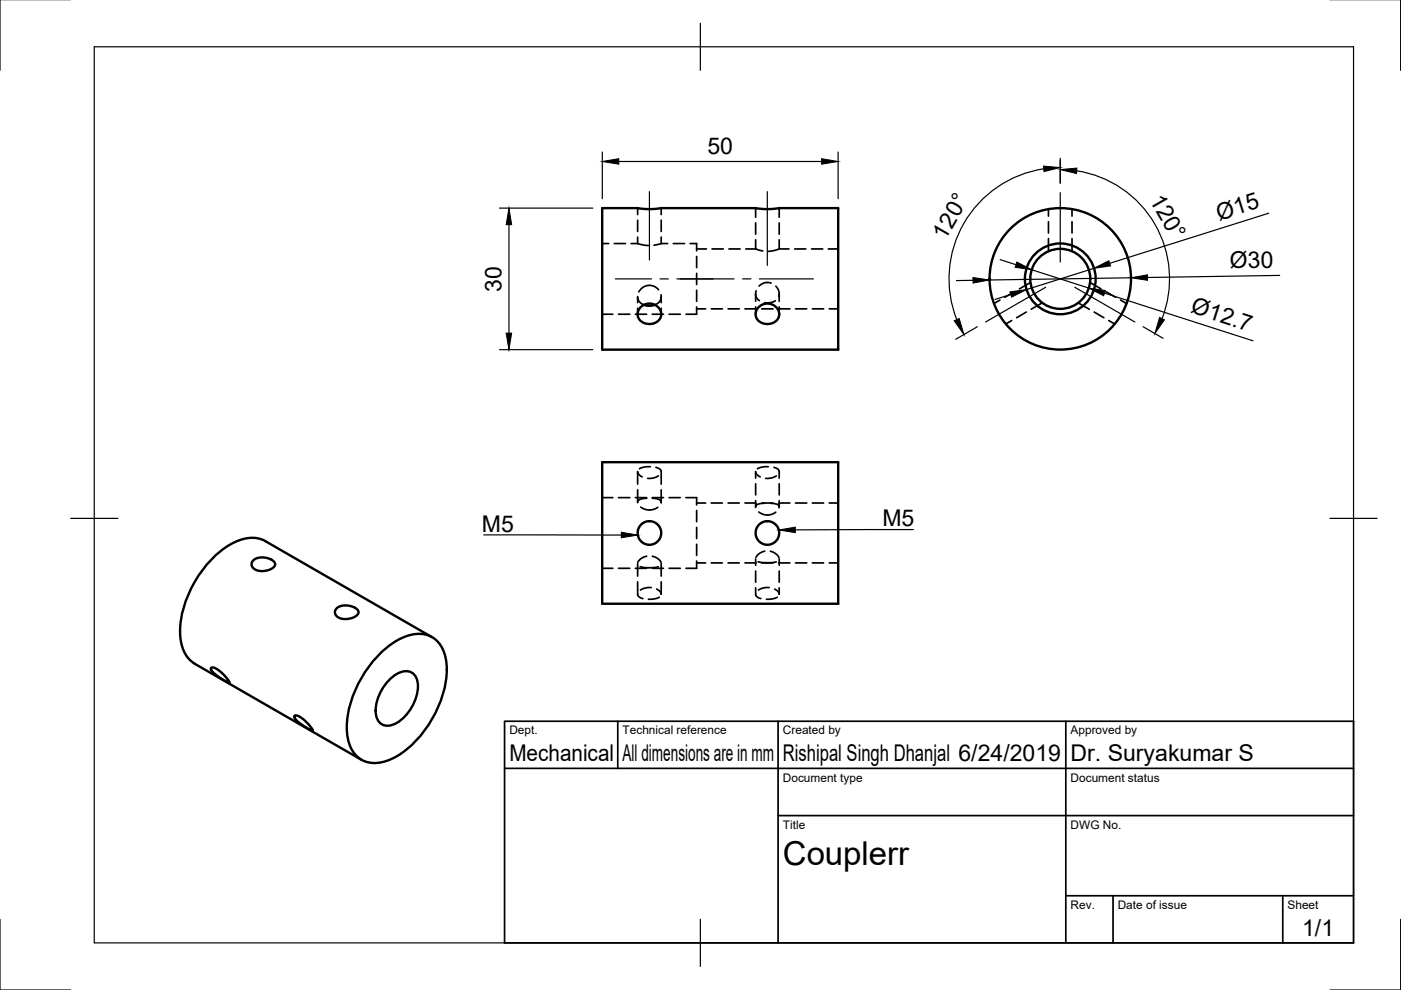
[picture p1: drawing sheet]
<svg xmlns="http://www.w3.org/2000/svg" width="297mm" height="210mm" viewBox="0 0 297 210" stroke-linecap="round" stroke-linejoin="round" font-family="sans-serif">
<!-- layer: Visible -->
<g fill="none" stroke="#000" stroke-width=".51">
<path d="M127.7 44.1h7.5l2 .2 2.9-.2h20.2l1.9 .2 3-.2h12.5v30h-50zM135.8 65.1a2.46 2.46 0 0 1 3-.5 2.46 2.46 0 0 1 1.2 2.7 2.67 2.67 0 0 1-2.5 1.4 2.67 2.67 0 0 1-2.3-1.8 2.17 2.17 0 0 1 .6-1.8zM136.5 64.6l.8 .2 1.6-.2M160.8 65.1a2.45 2.45 0 0 1 3.1-.5 2.45 2.45 0 0 1 1.1 2.9 2.66 2.66 0 0 1-2.6 1.2 2.66 2.66 0 0 1-2.2-1.9 2.23 2.23 0 0 1 .6-1.7zM127.7 98h50v30h-50zM53.6 118.9l.7-.5 .9-.2 1.4 .1 1.1 .5a.96 .96 0 0 1 .6 1 .96 .96 0 0 1-.8 .8l-.8 .3-1.5 .2a1.56 1.56 0 0 1-1.8-1.9zM56.3 114.7l35.3 20.4M56.3 114.7a6.9 6.9 0 0 0-6.4 .2 22.9 22.9 0 0 0-11.5 16.1 11.1 11.1 0 0 0 1.4 8.4l1.5 1.3 35.3 20.4M71.4 129l.8-.5 .7-.1 1.3 .1 1.2 .5a.94 .94 0 0 1 .6 1 .94 .94 0 0 1-.8 .8l-.8 .3-1.5 .1a1.56 1.56 0 0 1-1.8-1.9zM80.8 138.4a11.5 11.5 0 0 1 9-3.9 6.2 6.2 0 0 1 4.9 6.1 22.8 22.8 0 0 1-7.2 17.2 11.5 11.5 0 0 1-9.1 3.9 6.2 6.2 0 0 1-4.8-6.1 22.8 22.8 0 0 1 7.2-17.2zM44.7 141.6h.8l1.3 .9 1.2 1.2 .7 1-1.3-.5-1.8-1.2-.8-.9zM62.4 151.8l.5-.1 .9 .4 1.3 1.1 1 1.3a.26 .26 0 0 1 .3 .2 .26 .26 0 0 1-.3 .3 .26 .26 0 0 1-.2-.2l-2.8-1.8-.6-.7z"/>
<path d="M82.7 144a4.4 4.4 0 0 1 4.3-1.5 3.4 3.4 0 0 1 1.6 3.9 9.6 9.6 0 0 1-5.3 7.3 2.51 2.51 0 0 1-3.6-2.1 9.4 9.4 0 0 1 3-7.6z"/>
<circle cx="224.8" cy="59.1" r="6.4"/>
<circle cx="224.8" cy="59.1" r="7.5"/>
<circle cx="224.8" cy="59.1" r="15"/>
<circle cx="137.7" cy="113" r="2.5"/>
<circle cx="162.7" cy="113" r="2.5"/>
</g>
<!-- layer: Hidden -->
<g fill="none" stroke="#000" stroke-width=".36">
<path d="M127.7 51.6h1.4M130.2 51.6h2.4M133.8 51.6h1.4M135.2 51.6l2.3 .5M135.2 44.1v1.4M135.2 46.7v2.4M135.2 50.3v1.3M140.2 51.6l-1.5 .4M140.2 44.1v1.4M140.2 46.7v2.4M140.2 50.3v1.3M140.2 51.6h1.4"/>
<path d="M142.7 51.6h2.4M146.3 51.6h1.4v1.6M147.7 54.4v2.3M147.7 57.9v2.4M147.7 52.8h2.1M151 52.8h2.4M154.5 52.8h2.4M158.1 52.8h2.1M160.2 52.8l1.5 .4M160.2 44.1v2M160.2 47.3v2.3M160.2 50.8v2"/>
<path d="M165.2 52.8l-2.3 .5M165.2 44.1v2M165.2 47.3v2.3M165.2 50.8v2M165.2 52.8h2.1M168.5 52.8h2.4M172.1 52.8h2.3M175.6 52.8h2.1M218.5 59.9l-2.4 1.3M222.3 44.3v1.5M222.3 47v2.4M222.3 50.6v2.7"/>
<path d="M227.3 44.3v1.5M227.3 47v2.4M227.3 50.6v2.7M231.1 59.9l2.3 1.3M127.7 66.6h2.2M131.1 66.6h2.4M134.7 66.6h2.4M135.2 63l.4 1 .9 .6M135.2 62.9v1.3M135.2 65.4v1.2M138.3 66.6h2.4M139.6 61.4l-.9-.7-1.2-.2-1.1 .4-1 1"/>
<path d="M140.1 62.5l.1 .6-.3 .7-.4 .5-.6 .3M140.2 62.9v1.3M140.2 65.4v1.2M141.9 66.6h2.3M147.7 61.5v2.4M147.7 65.1v1.5h-2.3M147.7 65.5h1.9M150.8 65.5h2.4M154.4 65.5h2.3M157.9 65.5h2.4M160.2 62.3v1.6M160.2 65.1v1.5"/>
<path d="M160.3 61.7a1.74 1.74 0 0 0 .7 2M161.5 65.5h2.4M163.5 60l-.9-.1a2.4 2.4 0 0 0-1.7 .8M164.4 63.8l-1.2 .4h-1.1M164.5 60.7l.2 .2a2.06 2.06 0 0 1 .4 2M165.1 65.5h2.4M165.2 62.3v1.6M165.2 65.1v1.5M168.7 65.5h2.3M172.2 65.5h2.4M175.8 65.5h1.9M212 63.6l-1.3 .8"/>
<path d="M214.5 68l-1.3 .7M215.1 61.8l-2.1 1.2M217.6 66.2l-2.1 1.2M221 64.2l-2.4 1.4M228.6 64.2l2.3 1.4M232 66.2l2 1.2M234.5 61.8l2 1.2M235.1 68l1.2 .7M237.6 63.6l1.2 .8M137.9 98.9l-1.3 .1-1 .4M139.1 99.1l.2 .1a.99 .99 0 0 1 .9 .8v2.7M162.9 98.9l-1.2 .1-1.1 .4"/>
<path d="M164.1 99.1l.2 .1a.99 .99 0 0 1 .9 .8v1.4M127.7 105.5h2.2M131.1 105.5h2.4M134.7 105.5h2.4M135.2 103.9v2.6M135.2 119.5v2.6M135.8 107.5l.8 .4a3.1 3.1 0 0 0 2.9-.3M136.2 101.1l-.8-.5-.2-.6v2.7M137.1 105.6l-1.3 .2a.74 .74 0 0 0-.6 .8M137.1 117.9l-1.3 .6-.6 .7M138.3 105.5h2.4M138.3 105.6l1.2 .2a.72 .72 0 0 1 .7 .8"/>
<path d="M138.3 117.9l1.2 .6 .6 .8M139.6 100.9l-1 .4-1.3 .1M140.2 103.9v2.6M140.2 119.5v2.6M141.9 105.5h2.3M145.4 105.5h2.3v1.6M147.7 108.2v2.4M147.7 111.8v2.4M147.7 115.4v2.4M147.7 118.9v1.6h-2.3M147.7 106.7h1.9M147.7 119.4h1.9"/>
<path d="M150.8 106.7h2.4M150.8 119.4h2.4M154.4 106.7h2.3M154.4 119.4h2.3M157.9 106.7h2.4M157.9 119.4h2.4M160.2 102.6v2.3M160.2 106.1v1.4M160.2 118.5v1.4M160.7 119.1l1.4 .2 2.5-.2M160.9 108.6l.7 .4 .9 .2 .9-.1 1.1-.5M161.2 101.1l-.8-.5-.2-.6v1.4"/>
<path d="M161.5 106.7h2.4M161.5 119.4h2.4M162.1 106.7l-1.1 .1a.75 .75 0 0 0-.8 .8M162.1 116.9l-1.1 .4-.7 .9M163.3 116.9l1 .4 .5 .4 .4 .6M163.3 106.7l1.1 .1a.73 .73 0 0 1 .8 .9M164.6 100.9l-.9 .4-1.4 .1M165.1 106.7h2.4M165.1 119.4h2.4M165.2 102.6v2.3M165.2 106.1v1.4M165.2 118.5v1.4"/>
<path d="M168.7 106.7h2.3M168.7 119.4h2.3M172.2 106.7h2.4M172.2 119.4h2.4M175.8 106.7h1.9M175.8 119.4h1.9M127.7 120.5h2.2M131.1 120.5h2.4M134.7 120.5h2.4M135.2 123.4v2.6a1.17 1.17 0 0 0 1.1 .9M135.7 120.1l1.4 .3 1.5-.1 1-.1M138.1 124.6l-1.4 .1-.9 .4"/>
<path d="M138.3 120.5h2.4M139.8 126.6l-1 .4-1.3 .1M140.2 123.4v2.6a1.38 1.38 0 0 0-1-1.1M141.9 120.5h2.3M160.2 124.6v1.4a1.17 1.17 0 0 0 1.1 .9M160.2 121.1v2.3M163.1 124.6l-1.4 .1-.9 .4M164.8 126.6l-.9 .4-1.4 .1M165.2 124.6v1.4a1.38 1.38 0 0 0-1-1.1M165.2 121.1v2.3"/>
</g>
<!-- layer: Border -->
<path d="M0 -.1v15M297 -.1v15M20 9.9h267v190h-267zM148.5 4.9v10M15 109.9h10M282 109.9h10M0 194.9v15h15M148.5 194.9v10M297 194.9v15h-15" fill="none" stroke="#000" stroke-width=".25"/>
<!-- layer: TitleBlock -->
<path d="M107 152.9h180v47h-180zM131 152.9v10M165 152.9v47M226 152.9v47M107 162.9h180M165 172.9h122M226 189.9h61M236 189.9v10M272 189.9v10" fill="none" stroke="#000" stroke-width=".36"/>
<!-- layer: Center Lines -->
<path d="M130.5 59.1h7.6M137.7 40.6v14.5M139.9 59.1h1.8M143.5 59.1h12.1M157.4 59.1h1.8M161 59.1h11.4M162.7 40.6v15.7M224.8 40.8v14.8M221.7 60.9l-12.7 7.4M227.9 60.9l12.7 7.4" fill="none" stroke="#000" stroke-width=".25"/>
<!-- layer: Dimensions -->
<g fill="none" stroke="#000" stroke-width=".25">
<path d="M127.7 32.2v9.9M131.2 34.2h43M177.7 32.2v9.9M221.3 35.8a23.6 23.6 0 0 0-18.4 32M224.8 33.5v5.3M228.3 36.2a23.2 23.2 0 0 1 18.1 31.4M105.9 44.1h19.8M107.9 47.6v23M206.3 59.4l-3.5 .1M212.1 55l3.3 1.1M218.7 57.2l12.1 3.9M231.9 56.9l-14.3 4.5"/>
<path d="M239.8 58.9l-30 .5M269 45.2l-33.7 10.6M271.3 58.4l-28 .4M105.9 74.1h19.8M207.2 69.3l-4.6 2.6M214.3 62.4l-3.3 1.1M234.2 62.1l31.4 10.2M242.4 69.3l4.2 2.4"/>
</g>
<g fill="#000" stroke="#000" stroke-width=".21">
<path d="M127.7 34.2l3.5-.6v1.2zM174.2 33.6l3.5 .6-3.5 .6zM221.3 35.2l3.5 .3-3.5 .9zM224.8 36l3.5-.4-.1 1.2zM107.9 44.1l.6 3.5h-1.2zM206.3 58.8l3.5 .6-3.5 .6zM215.6 55.6l3.1 1.6-3.5-.5zM231.9 56.9l3.2-1.6 .4 1.1zM239.8 58.9l3.5-.6v1.1zM107.3 70.6h1.2l-.6 3.5zM202.3 68l1.1-.5 1 3.4zM214.1 61.9l3.5-.5-3.1 1.6z"/>
<path d="M230.8 61.1l3.5 .5-.3 1.1zM245.9 67.3l1 .5-2 2.9z"/>
</g>
<!-- layer: Annotations -->
<path d="M131.7 112.9l3.5 .5-3.5 .6zM165.1 112.4l3.5-.6v1.1z" fill="#000" stroke="#000" stroke-width=".21"/>
<path d="M102.6 113.4h29.1M193.7 112.3h-25.1" fill="none" stroke="#000" stroke-width=".25"/>
<text font-size="7" x="166" y="183.4">Couplerr</text>
<g font-size="4.9">
<text x="150" y="32.7">50</text>
<text x="243.6" y="42.3" transform="rotate(60 243.6 42.3)">120°</text>
<text x="258.5" y="46.8" transform="rotate(-17 258.5 46.8)">Ø15</text>
<text x="200.4" y="51" transform="rotate(-60 200.4 51)">120°</text>
<text x="260.8" y="56.9" transform="rotate(-1 260.8 56.9)">Ø30</text>
<text x="106.3" y="61.8" transform="rotate(-90 106.3 61.8)">30</text>
<text x="252.2" y="66.2" transform="rotate(18 252.2 66.2)">Ø12.7</text>
<text x="102.2" y="112.7">M5</text>
<text x="187.1" y="111.6">M5</text>
<text x="108" y="161.4">Mechanical</text>
<text x="132" y="161.4">All dimensions are in mm</text>
<text x="166" y="161.4">Rishipal Singh Dhanjal 6/24/2019</text>
<text x="227" y="161.4">Dr. Suryakumar S</text>
<text x="276.1" y="198.6">1/1</text>
</g>
<g font-size="2.5">
<text x="108" y="155.7">Dept.</text>
<text x="132" y="155.7">Technical reference</text>
<text x="166" y="155.7">Created by</text>
<text x="227" y="155.7">Approved by</text>
<text x="166" y="165.7">Document type</text>
<text x="227" y="165.7">Document status</text>
<text x="166" y="175.7">Title</text>
<text x="227" y="175.7">DWG No.</text>
<text x="227" y="192.7">Rev.</text>
<text x="237" y="192.7">Date of issue</text>
<text x="273" y="192.7">Sheet</text>
</g>
</svg>
